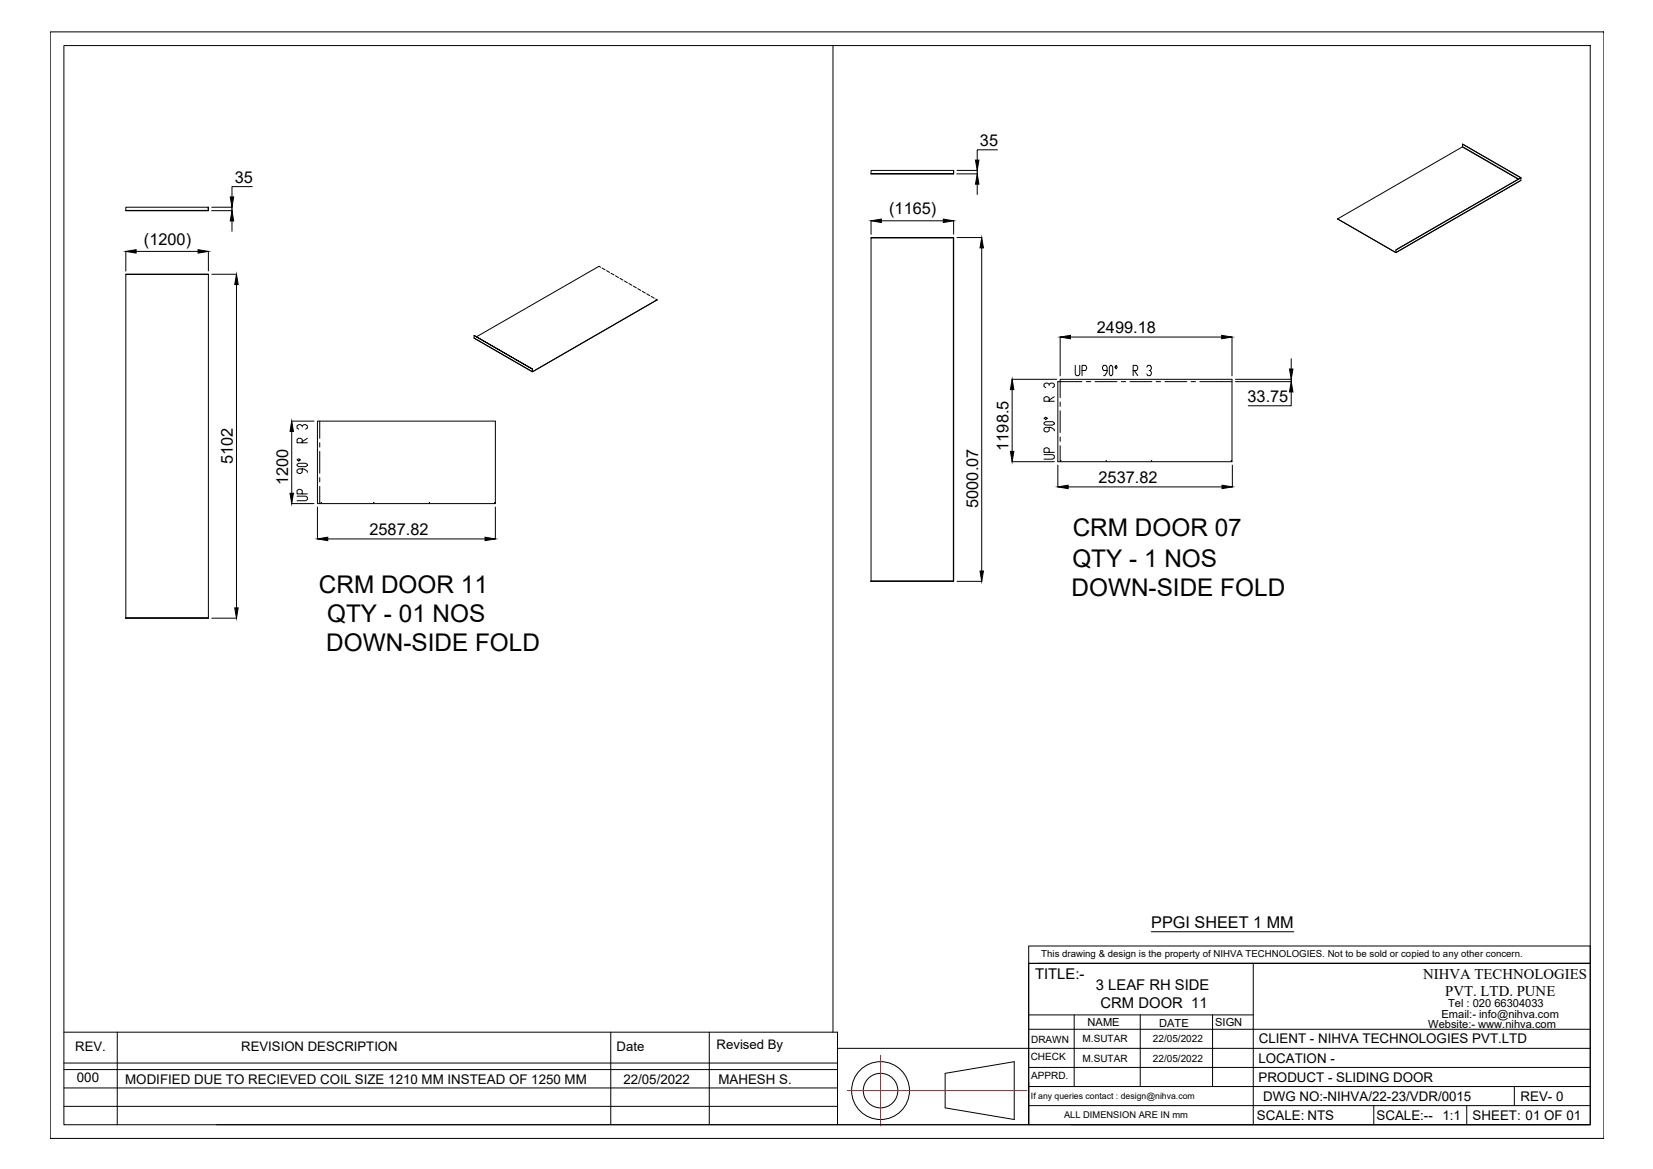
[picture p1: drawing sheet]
<svg xmlns="http://www.w3.org/2000/svg" width="594mm" height="420mm" viewBox="0 0 594 420" stroke-linecap="round" stroke-linejoin="round" font-family="sans-serif">
<!-- layer: 0 -->
<g fill="none" stroke="#000" stroke-width=".36">
<path d="M18 11.5h558.4v397.7h-558.4zM23 16.4h548.5v387.8h-548.5zM299.4 16.4v354.6M358.5 53.8h-7.3v3.7M525.6 52.7v.1M525.6 51.8l21 12.1M45.2 74.5h29.7v1.1h-29.7zM45.2 75.6v.1M74.9 75.6l-29.7 .1M74.9 75.6v-1.1v1.1M76.1 74.5h7.3v1.2h-7.4M83.4 79.4v3.7"/>
<path d="M90.7 67.1h-7.3v3.7M313.1 61.3h29.6v1.1h-29.6zM313.1 62.4h29.6M313.1 79.3v5M316.8 79.4h22.2M342.7 62.4v-1.1v1.1M342.7 62.4l-29.6 .1M342.7 79.3v4.9M343.9 61.3h7.3v1.2h-7.3M351.2 66.2v3.7M480.7 78.7h.1M480.7 78.7l21 12.1"/>
<path d="M545.7 64.4l-20.1-11.6-44.9 25.9M546.6 64.8l-44.9 26-21-12.1M546.6 63.9l-44.9 25.9M546.6 63.9l-21-12.1v.9l20.2 11.7M546.6 63.9h.1M45.2 90.3v7.1M45.2 98.6h29.7M48.9 90.4h22.3M74.9 98.6v123.6h-29.8l29.6-.1M74.9 98.7h-29.7v123.5M74.9 98.6l-29.7 .1M74.9 90.3v7.1"/>
<path d="M76.1 98.6h8.9M215.9 96.1l-.6-.4-44.1 25.3M216.4 96.4l1.1 .6M218 97.3l1.1 .6M219.6 98.2l1.1 .6M221.2 99.1l1.1 .7M342.6 85.5l.1 123.4h-29.7l29.5-.1M342.6 85.5l-29.5-.1h29.6v123.5M342.6 85.5v123.4M342.7 85.4l-.1 .1M342.7 85.4l-29.6 .1v123.4M343.9 85.4h9"/>
<path d="M352.8 89.1v116.1M501.7 90.8v-1l44.9-25.9v.9l-45 26M501.7 90.8h.1M85 102.3v116.2M222.8 100.1l1.1 .6M224.4 101l1.1 .6M226 101.9l1.1 .6M227.6 102.8l1.1 .7M229.2 103.8l1.1 .6M230.8 104.7l1.1 .6M232.4 105.6l1.1 .6M234 106.5l1.1 .7"/>
<path d="M235.7 107.5l.5 .3-44.9 25.7M236.1 107.8l-44.7 25.7M170.4 121.5h.1M170.4 120.6l21 12.1zM170.4 120.6v.9l20.9 12.1-20.9-12.1M191.4 132.7l-.1 .8M363.7 136.3h16.1M380.2 137.2v28.7h62.6v-29.6h-61.8v.9h7.9M381 121.1v14M384.7 121.1h54.4M418.7 137.2h7.8M428.1 137.2h1.6"/>
<path d="M431.2 137.2h11.6M442.8 121.1v14M444 136.3h20.1v.9h-20.1M464.1 128.9v3.7M104.8 155.1v22.2M114.1 151.4h63.9v29.6h-63.9zM114.9 151.4v6.2M114.9 159.1v1.6M363.8 140v22.2M464.1 140.9v4.9h-15.5M114.9 162.3v7.8M114.9 171.7v1.5"/>
<path d="M114.9 174.8v6.2M363.7 165.9h15.2M380.2 167.2v7.8M383.9 175h55.3M442.9 167.2v7.8M114.1 182.2v11.5M117.8 193.7h56.5M178 182.2v11.5M313 208.9h29.7M342.5 208.8l.1 .1M343.9 208.9h9M74.8 222.2h.1"/>
<path d="M76.1 222.2h8.9M413.8 334.9h51.2M369.7 340h201.8v6.3h-201.8zM369.7 346.3h201.8v57.9h-201.8zM369.7 346.3v57.9h-68.7M373.1 346.3h198.4M450.4 346.3v57.9M23 371h278v33.2h-223.2M42.1 371v33.2M219.5 371v33.2M254.9 371v33.2M301 376.8h270.5"/>
<path d="M369.7 369.9h201.8M369.7 364.8h80.7M386.1 364.8v25.7M409.8 364.8v25.7M435.8 364.8v25.7M23 397.6h278M23 382.1h278M23 391h278M23 384.4h278M339.7 385.8l24.8-4.2v20.8l-24.8-4.2zM369.7 390.5h201.8M369.7 383.7h201.8"/>
<path d="M369.7 397.4h201.8M493.7 397.4v6.8M527.1 397.4v6.8M544.2 390.5v6.9M384.9 404.2h186.6"/>
<circle cx="397.5" cy="165.6" r=".06"/>
<circle cx="413.9" cy="165.6" r=".06"/>
<circle cx="442.5" cy="165.6" r=".06"/>
<circle cx="115.5" cy="180.7" r=".06"/>
<circle cx="134.3" cy="180.7" r=".06"/>
<circle cx="154.3" cy="180.7" r=".06"/>
<circle cx="177.8" cy="180.7" r=".06"/>
<circle cx="316.5" cy="392" r="10.4"/>
<circle cx="316.5" cy="392" r="6.2"/>
</g>
<g fill="none" stroke="#f00" stroke-width=".36">
<path d="M316.5 379.3v.5M316.5 380v.1M304.6 392h.6M305.4 392h.1M305.7 392h.8M306.6 392h.2M306.9 392h.8M307.9 392h.1M308.2 392h.8M309.1 392h.2M309.5 392h.7M310.4 392h.2"/>
<path d="M310.7 392h.8M311.7 392h.1M312 392h.8M312.9 392h.2M313.2 392h.8M314.2 392h.1M314.5 392h.8M315.4 392h.2M315.7 392h.8M316.5 380.3v.8M316.5 381.2v.2M316.5 381.5v.8"/>
<path d="M316.5 382.5v.1M316.5 382.8v.8M316.5 383.7v.2M316.5 384.1v.7M316.5 385v.2M316.5 385.3v.8M316.5 386.3v.1M316.5 386.6v.8M316.5 387.5v.2M316.5 387.8v.8M316.5 388.8v.1M316.5 389.1v.8"/>
<path d="M316.5 390v.2M316.5 390.3v.8M316.5 391.3v.1M316.5 391.6v.8M316.5 392.5v.2M316.5 392.8v.8M316.5 393.8v.1M316.5 394.1v.8M316.5 395v.2M316.5 395.4v.7M316.5 396.3v.2M316.5 396.6v.8"/>
<path d="M316.5 397.5v.2M316.5 397.9v.7M316.5 398.8v.2M316.5 399.1v.8M316.7 392h.1M317 392h.8M317.9 392h.2M318.2 392h.8M319.2 392h.1M319.5 392h.8M320.4 392h.2M320.8 392h.7"/>
<path d="M321.7 392h.2M322 392h.8M322.9 392h.2M323.3 392h.7M324.2 392h.2M324.5 392h.8M325.5 392h.1M325.8 392h.8M326.7 392h.2M327 392h.8M328 392h.1M328.3 392h.8"/>
<path d="M329.2 392h.2M329.5 392h.8M330.5 392h.1M330.8 392h.8M331.7 392h.2M332 392h.8M333 392h.1M333.3 392h.8M334.2 392h.2M334.6 392h.8M335.5 392h.2M335.8 392h.8"/>
<path d="M336.8 392h.1M337.1 392h.8M338 392h.2M338.3 392h.8M339.3 392h.1M339.6 392h.8M340.5 392h.2M340.8 392h.8M341.8 392h.1M342.1 392h.8M343 392h.2M343.4 392h.7"/>
<path d="M344.3 392h.2M344.6 392h.8M345.6 392h.1M345.9 392h.7M346.8 392h.2M347.1 392h.8M348.1 392h.1M348.4 392h.8M349.3 392h.2M349.6 392h.8M350.6 392h.1M350.9 392h.8"/>
<path d="M351.8 392h.2M352.1 392h.8M353.1 392h.1M353.4 392h.8M354.3 392h.2M354.6 392h.8M355.6 392h.1M355.9 392h.8M356.8 392h.2M357.2 392h.7M358.1 392h.2M358.4 392h.8"/>
<path d="M359.4 392h.1M359.7 392h.8M360.6 392h.2M360.9 392h.8M361.9 392h.1M362.2 392h.8M363.1 392h.2M363.4 392h.8M364.4 392h.1M364.7 392h.8M365.6 392h.2M365.9 392h.8"/>
<path d="M366.9 392h.1M367.2 392h.8M368.1 392h.2M368.5 392h.6M316.5 400.1v.1M316.5 400.4v.8M316.5 401.3v.2M316.5 401.6v.8M316.5 402.6v.1M316.5 402.9v.8M316.5 403.8v.2M316.5 404.1v.6"/>
</g>
<g fill="#000" stroke="#000" stroke-width=".36">
<path d="M350.6 57.5h1.2l-.6 3.8zM83.4 75.7l.6 3.7h-1.3zM82.7 70.8h1.3l-.6 3.7zM313.1 79.4l3.7-.7v1.3zM339 78.7l3.7 .7-3.7 .6zM351.2 62.5l.6 3.7h-1.2zM45.2 90.4l3.7-.7v1.3zM71.2 89.7l3.7 .7-3.7 .6zM352.8 85.4l.6 3.7h-1.2zM85 98.6l.6 3.7h-1.2zM381 121.1l3.7-.6v1.3zM439.1 120.5l3.7 .6-3.7 .7z"/>
<path d="M463.4 132.6h1.3l-.6 3.7zM363.8 136.3l.6 3.7h-1.3zM464.1 137.2l.6 3.7h-1.3zM363.1 162.2h1.3l-.6 3.7zM380.2 175l3.7-.6v1.2zM439.2 174.4l3.7 .6-3.7 .6zM114.1 193.7l3.7-.6v1.2zM174.3 193.1l3.7 .6-3.7 .6zM84.4 218.5h1.2l-.6 3.7zM352.2 205.2h1.2l-.6 3.7z"/>
</g>
<g font-size="8.8">
<text x="385.5" y="192.6">CRM DOOR 07</text>
<text x="385.4" y="203.7">QTY - 1 NOS</text>
<text x="114.6" y="213.2">CRM DOOR 11</text>
<text x="385.1" y="214.3">DOWN-SIDE FOLD</text>
<text x="117.6" y="223.5">QTY - 01 NOS</text>
<text x="117.3" y="234">DOWN-SIDE FOLD</text>
</g>
<g font-size="7.5">
<text x="380.3" y="166.2" transform="rotate(-90 380.3 166.2)">UP 90° R 3</text>
<text x="111.8" y="181.3" transform="rotate(-90 111.8 181.3)">UP 90° R 3</text>
</g>
<text font-size="7.1" x="385.6" y="136.2">UP 90° R 3</text>
<g font-size="5.9">
<text x="352.2" y="52.5">35</text>
<text x="84.4" y="65.8">35</text>
<text x="319.6" y="76.9">(1165)</text>
<text x="51.7" y="87.9">(1200)</text>
<text x="394.2" y="119.8">2499.18</text>
<text x="448.4" y="144.5">33.75</text>
<text x="362.5" y="162" transform="rotate(-90 362.5 162)">1198.5</text>
<text x="83.7" y="166.9" transform="rotate(-90 83.7 166.9)">5102</text>
<text x="394.8" y="173.7">2537.82</text>
<text x="103.5" y="174.4" transform="rotate(-90 103.5 174.4)">1200</text>
<text x="351.5" y="182.5" transform="rotate(-90 351.5 182.5)">5000.07</text>
<text x="132.8" y="192.4">2587.82</text>
</g>
<text font-size="5.8" x="413.8" y="333.6">PPGI SHEET 1 MM</text>
<g font-size="5.3">
<text x="372" y="352">TITLE:-</text>
<text x="511.5" y="351.8">NIHVA TECHNOLOGIES</text>
<text x="393.8" y="355.8">3 LEAF RH SIDE</text>
<text x="519.4" y="357.8">PVT. LTD. PUNE</text>
<text x="395.5" y="362.3">CRM DOOR 11</text>
</g>
<g font-size="4.8">
<text x="452.4" y="375">CLIENT - NIHVA TECHNOLOGIES PVT.LTD</text>
<text x="452.3" y="381.9">LOCATION -</text>
<text x="27.6" y="388.8">000</text>
<text x="45" y="389.7">MODIFIED DUE TO RECIEVED COIL SIZE 1210 MM INSTEAD OF 1250 MM</text>
<text x="224" y="389.7">22/05/2022</text>
<text x="258.2" y="389.7">MAHESH S.</text>
<text x="452.3" y="388.7">PRODUCT - SLIDING DOOR</text>
<text x="454" y="395.6">DWG NO:-NIHVA/22-23/VDR/0015</text>
<text x="546.5" y="395.5">REV- 0</text>
<text x="451.7" y="402.5">SCALE: NTS</text>
<text x="494.7" y="402.5">SCALE:--</text>
<text x="518.4" y="402.5">1:1</text>
<text x="529.2" y="402.5">SHEET: 01 OF 01</text>
</g>
<g font-size="4.7">
<text x="27" y="377.6">REV.</text>
<text x="86.7" y="377.6">REVISION DESCRIPTION</text>
<text x="221.6" y="377.6">Date</text>
<text x="257.6" y="377.1">Revised By</text>
</g>
<g font-size="4">
<text x="518.1" y="365.8">Email:- info@nihva.com</text>
<text x="520.4" y="361.8">Tel : 020 66304033</text>
<text x="390.9" y="368.9">NAME</text>
<text x="416.6" y="369.1">DATE</text>
<text x="436.7" y="368.7">SIGN</text>
<text x="513.3" y="369.5">Website:- www.nihva.com</text>
</g>
<g font-size="3.6">
<text x="370.6" y="374.8">DRAWN</text>
<text x="389.1" y="374.7">M.SUTAR</text>
<text x="414.4" y="374.7">22/05/2022</text>
<text x="370.4" y="380.9">CHECK</text>
<text x="389.1" y="381.5">M.SUTAR</text>
<text x="414.4" y="381.5">22/05/2022</text>
<text x="370.6" y="387.7">APPRD.</text>
</g>
<text font-size="3.5" x="374.2" y="343.9">This drawing &amp; design is the property of NIHVA TECHNOLOGIES. Not to be sold or copied to any other concern.</text>
<text font-size="3.4" x="382.4" y="402">ALL DIMENSION ARE IN mm</text>
<text font-size="3.1" x="370.5" y="394.9">If any queries contact : design@nihva.com</text>
</svg>
